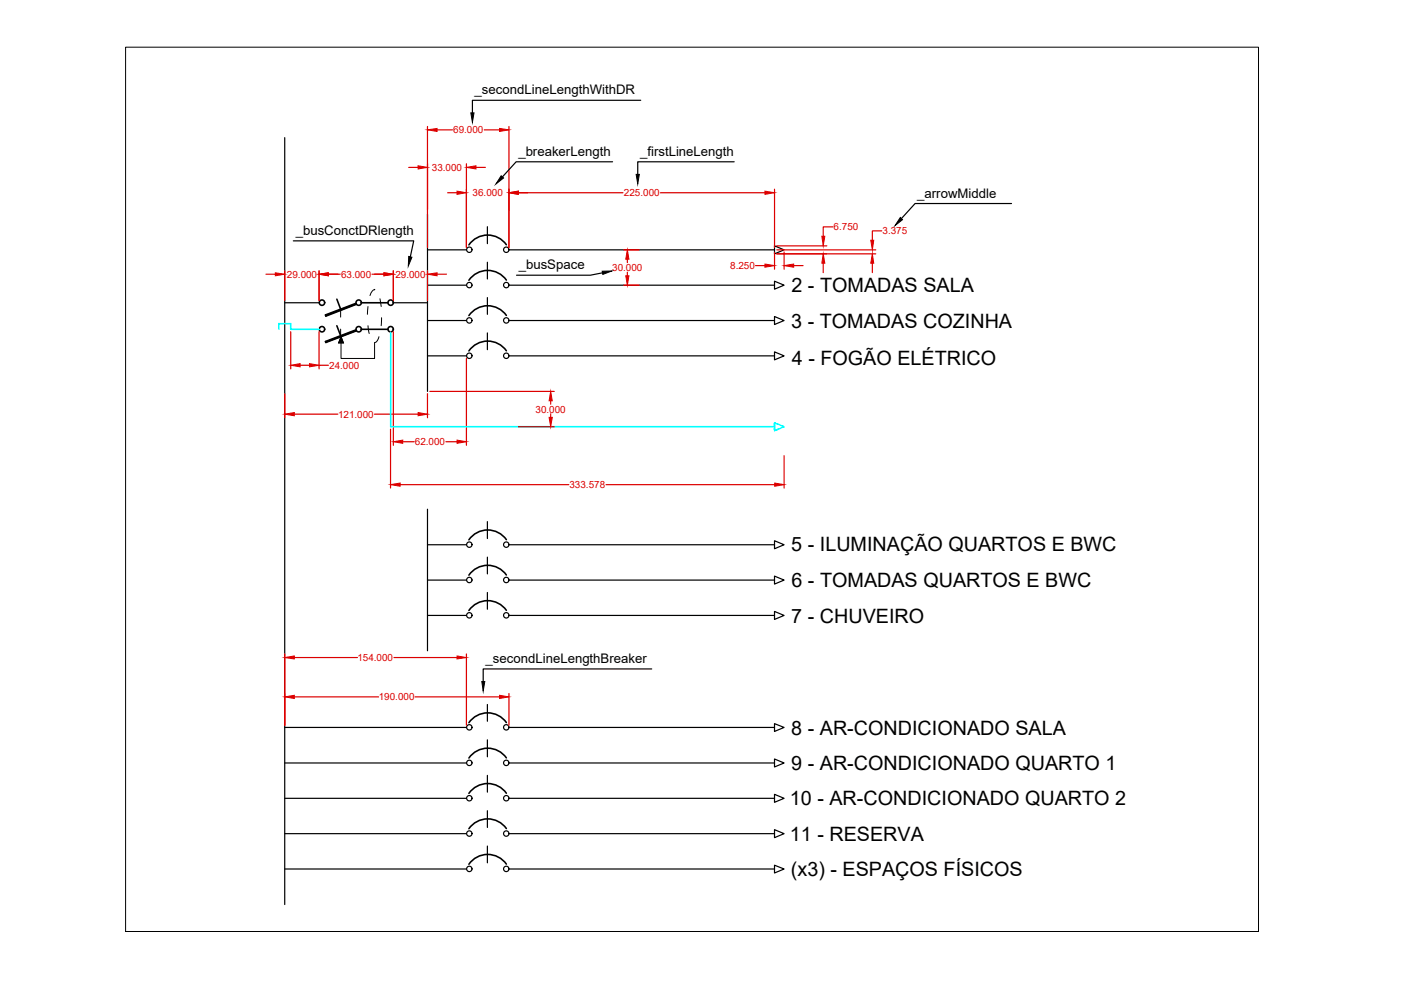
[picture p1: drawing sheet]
<svg xmlns="http://www.w3.org/2000/svg" width="297mm" height="210mm" viewBox="0 0 297 210" stroke-linecap="round" stroke-linejoin="round" font-family="sans-serif">
<!-- layer: 0 -->
<g fill="none" stroke="#000" stroke-width=".25">
<path d="M60.4 29.2v162.6M129.9 34.3h-20.5l-2.9 3.2M135.8 21.3h-35.6v2.6M155.7 34.3h-20.5v2.7M62.2 51.1h25.5l-.7 3.4M90.6 53h8.3M90.6 45.4v37.6M103.3 48.1v3.6M103.3 55.6v3.6M107.9 53h56.3M127.8 57.8l-2.6 .5h-15.7M164.2 52.1l2 .9-2 .8z"/>
<path d="M164.2 59.6l2 .9-2 .8zM214.5 43.2h-20.5l-2.9 3.1M60.4 64.2h7.2M83.4 64.2h7.2M90.6 60.5h8.3M90.6 68h8.3M90.6 75.5h8.3M103.3 63.1v3.5M103.3 70.6v3.5M107.9 60.5h56.3M107.9 68h56.3M107.9 75.5h56.3"/>
<path d="M164.2 67.1l2 .9-2 .8zM164.2 74.6l2 .9-2 .8zM90.6 108v30M90.6 115.5h8.3M103.3 110.6v3.6M103.3 118.1v3.6M107.9 115.5h56.3M164.2 114.7l2 .8-2 .8zM90.6 123h8.3M90.6 130.5h8.3M103.3 125.6v3.6M107.9 123h56.3"/>
<path d="M107.9 130.5h56.3M164.2 122.1l2 .9-2 .8zM164.2 129.6l2 .9-2 .8zM60.4 154.2h38.5M103.3 149.4v3.5M103.3 156.9v3.6M107.9 154.2h56.3M138.2 141.8h-35.8v2.7M164.2 153.4l2 .8-2 .9zM60.4 161.8h38.5M60.4 169.3h38.5M60.4 176.8h38.5"/>
<path d="M103.3 164.4v3.6M103.3 171.9v3.5M103.3 179.4v3.5M107.9 161.8h56.3M107.9 169.3h56.3M107.9 176.8h56.3M164.2 160.9l2 .9-2 .8zM164.2 168.4l2 .9-2 .8zM164.2 175.9l2 .9-2 .8zM60.4 184.2h38.5M107.9 184.2h56.3M164.2 183.4l2 .8-2 .9z"/>
</g>
<!-- layer: VO-Componente -->
<g fill="none" stroke="#000" stroke-width=".25">
<circle cx="99.5" cy="53" r=".57"/>
<circle cx="107.3" cy="53" r=".57"/>
<circle cx="99.5" cy="67.9" r=".57"/>
<circle cx="99.5" cy="60.4" r=".57"/>
<circle cx="99.5" cy="75.4" r=".57"/>
<circle cx="107.3" cy="60.4" r=".57"/>
<circle cx="107.3" cy="67.9" r=".57"/>
<circle cx="107.3" cy="75.4" r=".57"/>
<circle cx="99.5" cy="115.5" r=".57"/>
<circle cx="107.3" cy="115.5" r=".57"/>
<circle cx="99.5" cy="123" r=".57"/>
<circle cx="99.5" cy="130.5" r=".57"/>
<circle cx="107.3" cy="123" r=".57"/>
<circle cx="107.3" cy="130.5" r=".57"/>
<circle cx="99.5" cy="154.2" r=".57"/>
<circle cx="107.3" cy="154.2" r=".57"/>
<circle cx="99.5" cy="169.2" r=".57"/>
<circle cx="99.5" cy="176.7" r=".57"/>
<circle cx="99.5" cy="161.7" r=".57"/>
<circle cx="107.3" cy="176.7" r=".57"/>
<circle cx="107.3" cy="169.2" r=".57"/>
<circle cx="107.3" cy="161.7" r=".57"/>
<circle cx="99.5" cy="184.2" r=".57"/>
<circle cx="107.3" cy="184.2" r=".57"/>
</g>
<g fill="none" stroke="#000" stroke-width=".34">
<path d="M107.4 51.9a4.8 4.8 0 0 0-8 0M107.4 59.4a4.8 4.8 0 0 0-8 0M71.4 69.1l.8 2.1M71.4 63.4l.8 2.1M75.4 64.3l-6.4 2.5 .1 .2 6.4-2.5M75.4 69.9l-6.4 2.5 .1 .2 6.4-2.4M75.5 70.1l-6.5 2.4M75.5 64.4l-6.5 2.5M76.6 64.2h5.7M76.6 69.8h5.7M107.4 66.9a4.8 4.8 0 0 0-8 0M107.4 74.4a4.8 4.8 0 0 0-8 0"/>
<path d="M107.4 114.4a4.8 4.8 0 0 0-8 .1M107.4 121.9a4.8 4.8 0 0 0-8 0M107.4 129.4a4.8 4.8 0 0 0-8 0M107.4 153.2a4.8 4.8 0 0 0-8 0M107.4 160.7a4.8 4.8 0 0 0-8 0M107.4 168.2a4.8 4.8 0 0 0-8 0M107.4 175.7a4.8 4.8 0 0 0-8 0M107.4 183.2a4.8 4.8 0 0 0-8 0"/>
<circle cx="68.3" cy="64.2" r=".57"/>
<circle cx="68.3" cy="69.8" r=".57"/>
<circle cx="76.1" cy="69.8" r=".57"/>
<circle cx="76.1" cy="64.2" r=".57"/>
<circle cx="82.8" cy="64.2" r=".57"/>
<circle cx="82.8" cy="69.8" r=".57"/>
</g>
<!-- layer: cotas -->
<g fill="none" stroke="#d00" stroke-width=".25">
<path d="M86.7 35.5h1.9M90.6 26.8v25.7M92.7 27.5h3.2M98.9 34.7v17.8M100.9 35.5h2M102.7 27.5h3.2M107.9 26.8v25.7M56.4 58.1h2M60.4 57.4v6.3M67.6 57.4v6.3M69.6 58.1h2.5M78.9 58.1h2.5"/>
<path d="M83.4 57.4v6.3M90.6 57.4v6.3M92.7 58.1h2M94.9 40.9h2M109.9 40.9h22.2M132.2 53h3.4M133 55v.7M133 57.7v.8M140 40.9h22.2M160.2 56.3h2M164.2 40.1v12.4M164.2 53.4v3.7"/>
<path d="M164.7 53.8h21M164.7 52.1h10.6M164.7 53h21M166.2 53.4v3.7M168.3 56.3h2M174.5 55.8v2M176.6 48.1h-2.1v2M185 55.8v2M186.9 49h-1.9v1.9M61.6 70.3v7.9M63.6 77.4h2M67.6 70.3v7.9"/>
<path d="M67.6 77.4h2M83.4 70.3v24.1M98.9 76v18.4M132.2 60.5h3.4M60.4 83.5v5.1M62.4 87.8h9.2M79.4 87.8h9.2M82.8 91v12.5M85.4 93.7h2.4M90.6 83.5v5.1M91.1 83h26.4M94.5 93.7h2.4"/>
<path d="M109.9 90.5h7.6M116.8 85v.7M116.8 87.7v.8M166.2 96.6v6.9M84.8 102.8h35.8M128.5 102.8h35.8M60.4 138.7v15.1M62.4 139.4h13.4M83.5 139.4h13.4M98.9 138.7v15.1M62.4 147.8h17.9M88 147.8h17.9"/>
<path d="M107.9 147v6.8"/>
</g>
<g fill="#d00" stroke="#d00" stroke-width=".21">
<path d="M107.9 40.9l2-.4v.7z"/>
<path d="M162.2 40.5l2 .4-2 .3z"/>
<path d="M96.9 40.5l2 .4-2 .3z"/>
<path d="M98.9 35.5l2-.3v.6z"/>
<path d="M88.6 35.2l2 .3-2 .3z"/>
<path d="M166.2 56.3l2.1-.3v.7z"/>
<path d="M162.2 56l2 .3-2 .4z"/>
<path d="M174.5 53.8l.4 2h-.7z"/>
<path d="M174.2 50.1h.7l-.4 2z"/>
<path d="M185 53.8l.3 2h-.7z"/>
<path d="M184.6 50.9h.7l-.3 2.1z"/>
<path d="M81.4 57.8l2 .3-2 .4z"/>
<path d="M90.6 58.1l2.1-.3v.7z"/>
<path d="M58.4 57.8l2 .3-2 .4z"/>
<path d="M67.6 58.1l2-.3v.7z"/>
<path d="M88.6 87.5l2 .3-2 .4z"/>
<path d="M60.4 87.8l2-.3v.7z"/>
<path d="M133 53l.3 2h-.6z"/>
<path d="M132.7 58.5h.6l-.3 2z"/>
<path d="M105.9 147.4l2 .4-2 .3z"/>
<path d="M60.4 147.8l2-.4v.7z"/>
<path d="M105.9 27.2l2 .3-2 .4z"/>
<path d="M90.6 27.5l2.1-.3v.7z"/>
<path d="M96.9 139.1l2 .3-2 .3z"/>
<path d="M60.4 139.4l2-.3v.6z"/>
<path d="M96.9 93.3l2 .4-2 .3z"/>
<path d="M83.4 93.7l2-.4v.7z"/>
<path d="M116.8 83l.3 2h-.7z"/>
<path d="M116.4 88.5h.7l-.3 2z"/>
<path d="M164.3 102.4l1.9 .4-1.9 .3z"/>
<path d="M82.8 102.8l2-.4v.7z"/>
<path d="M61.6 77.4l2-.3v.7z"/>
<path d="M65.6 77.1l2 .3-2 .4z"/>
</g>
<!-- layer: VO-Componente -->
<path d="M72.2 65.8v1.4M72.2 69.8v1.4M72.3 71.4l.5 1.3h-1zM78 65l-.1 1.6M78 69.1l.3 1.6M79.4 72.7v3.3h-7.1v-3.3M79.4 61.4a1.61 1.61 0 0 0-1 1.3M80.3 71.4a1.43 1.43 0 0 1-.9 1.2M80.6 63.3l.2 1.7M80.9 67.4l-.1 1.7" fill="none" stroke="#000" stroke-width=".21"/>
<path d="M72.3 71.4l.5 1.3h-1z" fill="#000" stroke="#000" stroke-width=".21"/>
<!-- layer: 0 -->
<path d="M99.8 23.9h.7l-.3 2zM106.3 37.3l.5 .4-1.6 1.3zM134.9 37h.7l-.4 2zM86.7 54.4l.6 .1-.7 1.9zM127.7 57.5h2l-1.9 .7zM190.9 46.1l.4 .5-1.5 1.2zM102.2 144.5h.6l-.4 2z" fill="#000" stroke="#000" stroke-width=".21"/>
<path d="M59.1 69.8v-1.2h2.5v1.2h6M82.8 70.4v20.1h81.4M164.2 89.6l2 .9-2 .8z" fill="none" stroke="#0ff" stroke-width=".34"/>
<!-- layer: 0 -->
<path d="M26.6 10h240.2v187.5h-240.2z" fill="none" stroke="#000" stroke-width=".21"/>
<g font-size="4.2">
<text x="167.8" y="61.9">2 - TOMADAS SALA</text>
<text x="167.8" y="69.5">3 - TOMADAS COZINHA</text>
<text x="167.9" y="77.3">4 - FOGÃO ELÉTRICO</text>
<text x="167.8" y="116.9">5 - ILUMINAÇÃO QUARTOS E BWC</text>
<text x="167.8" y="124.4">6 - TOMADAS QUARTOS E BWC</text>
<text x="167.8" y="132">7 - CHUVEIRO</text>
<text x="167.8" y="155.8">8 - AR-CONDICIONADO SALA</text>
<text x="167.8" y="163.2">9 - AR-CONDICIONADO QUARTO 1</text>
<text x="167.5" y="170.7">10 - AR-CONDICIONADO QUARTO 2</text>
<text x="167.5" y="178.3">11 - RESERVA</text>
<text x="167.7" y="185.7">(x3) - ESPAÇOS FÍSICOS</text>
</g>
<g font-size="2.8">
<text x="100.6" y="20">_secondLineLengthWithDR</text>
<text x="109.9" y="33">_breakerLength</text>
<text x="135.7" y="33">_firstLineLength</text>
<text x="194.5" y="41.9">_arrowMiddle</text>
<text x="62.7" y="49.8">_busConctDRlength</text>
<text x="110" y="57.1">_busSpace</text>
<text x="103" y="140.6">_secondLineLengthBreaker</text>
</g>
<g font-size="2.1" fill="#d00">
<text x="96.1" y="28.3">69.000</text>
<text x="91.6" y="36.2">33.000</text>
<text x="100.2" y="41.6">36.000</text>
<text x="132.3" y="41.6">225.000</text>
<text x="176.7" y="48.9">6.750</text>
<text x="187.1" y="49.7">3.375</text>
<text x="60.8" y="58.9">29.000</text>
<text x="72.3" y="58.9">63.000</text>
<text x="83.8" y="58.9">29.000</text>
<text x="129.8" y="57.5">30.000</text>
<text x="154.8" y="57.1">8.250</text>
<text x="69.8" y="78.2">24.000</text>
<text x="71.7" y="88.6">121.000</text>
<text x="113.5" y="87.5">30.000</text>
<text x="88" y="94.4">62.000</text>
<text x="120.7" y="103.5">333.578</text>
<text x="75.8" y="140.1">154.000</text>
<text x="80.3" y="148.5">190.000</text>
</g>
</svg>
